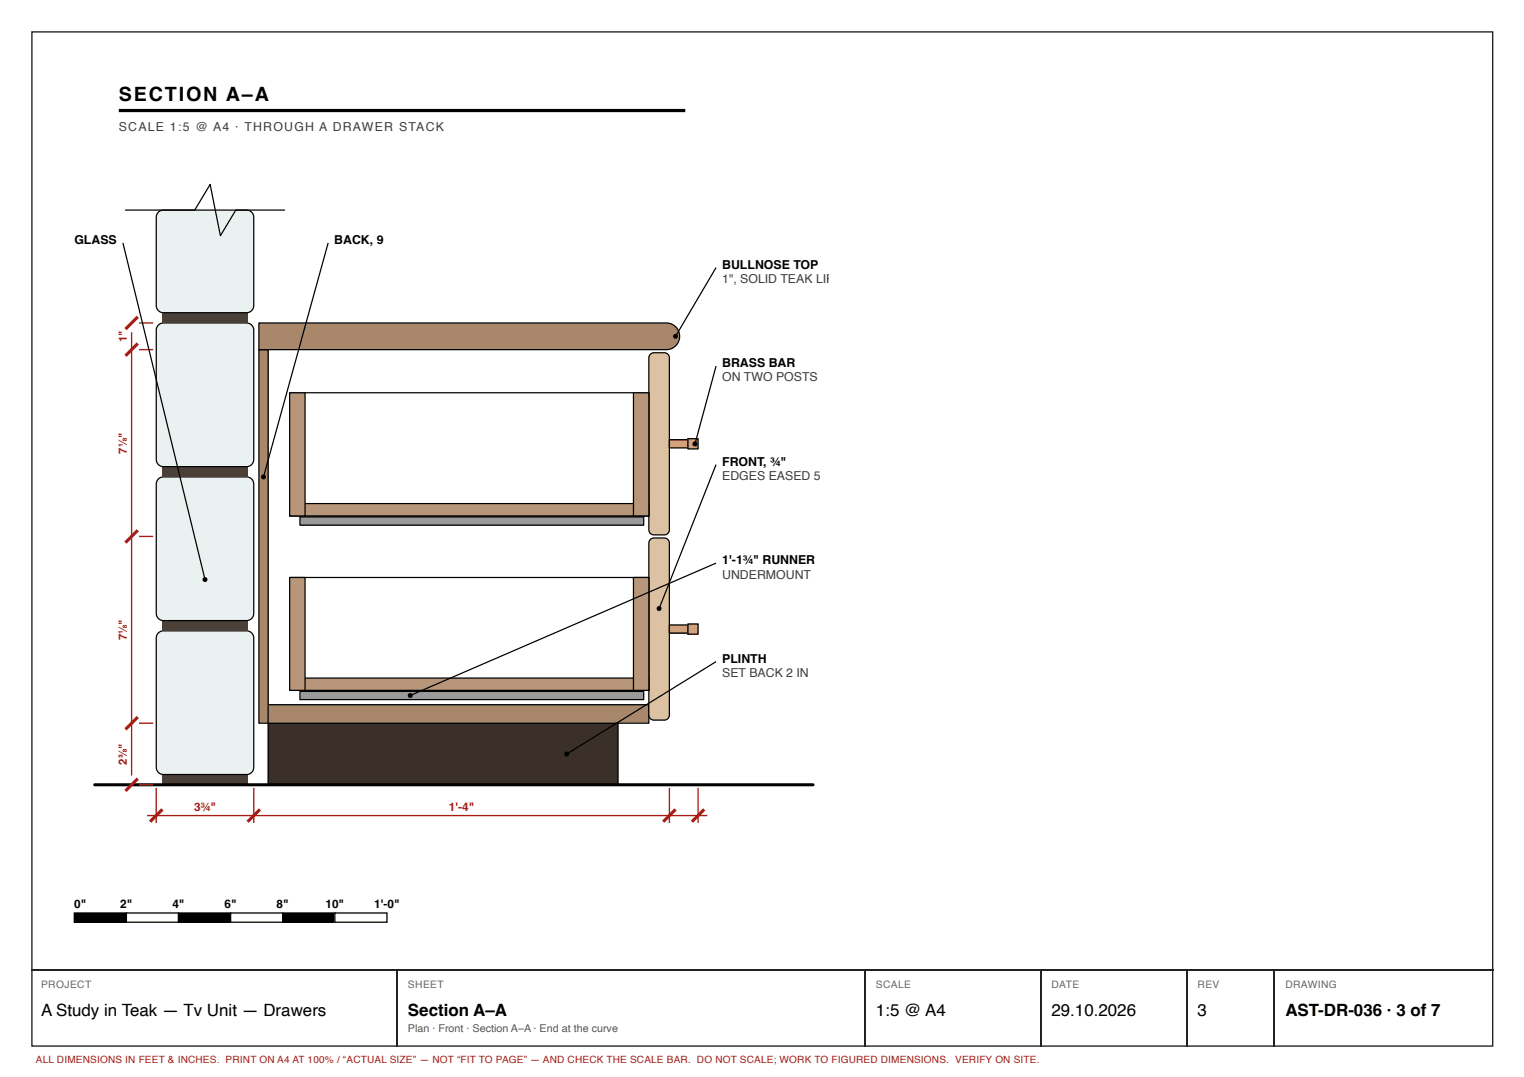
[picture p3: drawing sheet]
<svg xmlns="http://www.w3.org/2000/svg" width="297mm" height="210mm" viewBox="0 0 297 210" stroke-linecap="round" stroke-linejoin="round" font-family="sans-serif">
<path d="M6.2 6.2h284.7v197.7h-284.7z" fill="none" stroke="#222" stroke-width=".26"/>
<path d="M23.2 21.5h110.4" fill="none" stroke="#000" stroke-width=".63" stroke-linecap="butt"/>
<path d="M31.7 150.9h16.6v2h-16.6z" fill="#4a4038"/>
<path d="M30.9 123.4l.4-.4 .6-.1h16.2a1.4 1.4 0 0 1 1.4 1.4v25.2a1.4 1.4 0 0 1-1.4 1.4h-16.2a1.4 1.4 0 0 1-1.4-1.4v-25.2l.1-.5z" fill="#e9f1f1"/>
<path d="M30.9 123.4l.4-.4 .6-.1h16.2a1.4 1.4 0 0 1 1.4 1.4v25.2a1.4 1.4 0 0 1-1.4 1.4h-16.2a1.4 1.4 0 0 1-1.4-1.4v-25.2l.1-.5z" fill="none" stroke="#000" stroke-width=".24"/>
<path d="M31.7 120.9h16.6v2h-16.6z" fill="#4a4038"/>
<path d="M30.9 93.4l.4-.4 .6-.1h16.2a1.4 1.4 0 0 1 1.4 1.4v25.2a1.4 1.4 0 0 1-1.4 1.4h-16.2a1.4 1.4 0 0 1-1.4-1.4v-25.2l.1-.5z" fill="#e9f1f1"/>
<path d="M30.9 93.4l.4-.4 .6-.1h16.2a1.4 1.4 0 0 1 1.4 1.4v25.2a1.4 1.4 0 0 1-1.4 1.4h-16.2a1.4 1.4 0 0 1-1.4-1.4v-25.2l.1-.5z" fill="none" stroke="#000" stroke-width=".24"/>
<path d="M31.7 90.9h16.6v2h-16.6z" fill="#4a4038"/>
<path d="M30.9 63.4l.4-.4 .6-.1h16.2a1.4 1.4 0 0 1 1.4 1.4v25.2a1.4 1.4 0 0 1-1.4 1.4h-16.2a1.4 1.4 0 0 1-1.4-1.4v-25.2l.1-.5z" fill="#e9f1f1"/>
<path d="M30.9 63.4l.4-.4 .6-.1h16.2a1.4 1.4 0 0 1 1.4 1.4v25.2a1.4 1.4 0 0 1-1.4 1.4h-16.2a1.4 1.4 0 0 1-1.4-1.4v-25.2l.1-.5z" fill="none" stroke="#000" stroke-width=".24"/>
<path d="M31.7 60.9h16.6v2h-16.6z" fill="#4a4038"/>
<path d="M30.9 41.4l.4-.4 .6-.1h16.2a1.4 1.4 0 0 1 1.4 1.4v17.2a1.4 1.4 0 0 1-1.4 1.4h-16.2a1.4 1.4 0 0 1-1.4-1.4v-17.2l.1-.5z" fill="#e9f1f1"/>
<path d="M24.5 40.9h13.5l3-5 2 10 3-5h9.5M30.9 41.4l.4-.4 .6-.1h16.2a1.4 1.4 0 0 1 1.4 1.4v17.2a1.4 1.4 0 0 1-1.4 1.4h-16.2a1.4 1.4 0 0 1-1.4-1.4v-17.2l.1-.5z" fill="none" stroke="#000" stroke-width=".24"/>
<path d="M52.3 140.9h68.2v12h-68.2z" fill="#3b3029"/>
<path d="M52.3 140.9h68.2v12h-68.2z" fill="none" stroke="#000" stroke-width=".24"/>
<path d="M52.3 137.3h74.2v3.6h-74.2z" fill="#a8876a"/>
<path d="M52.3 137.3h74.2v3.6h-74.2z" fill="none" stroke="#000" stroke-width=".24"/>
<path d="M50.5 68.1h1.8v72.8h-1.8z" fill="#a8876a"/>
<path d="M50.5 68.1h1.8v72.8h-1.8z" fill="none" stroke="#000" stroke-width=".24"/>
<path d="M50.5 62.9h79.4a2.6 2.6 0 0 1 2.6 2.6 2.6 2.6 0 0 1-2.6 2.6h-79.4z" fill="#a8876a"/>
<path d="M50.5 62.9h79.4a2.6 2.6 0 0 1 2.6 2.6 2.6 2.6 0 0 1-2.6 2.6h-79.4z" fill="none" stroke="#000" stroke-width=".24"/>
<path d="M126.7 105.1l.6-.2 2.2-.1a1 1 0 0 1 1 1v33.5a1 1 0 0 1-1 1h-2a1 1 0 0 1-1-1v-33.5z" fill="#dcc2a2"/>
<path d="M126.7 105.1l.6-.2 2.2-.1a1 1 0 0 1 1 1v33.5a1 1 0 0 1-1 1h-2a1 1 0 0 1-1-1v-33.5z" fill="none" stroke="#000" stroke-width=".24"/>
<path d="M56.5 112.5h70v22h-70z" fill="#fff"/>
<path d="M56.5 112.5h70v22h-70z" fill="none" stroke="#000" stroke-width=".24"/>
<path d="M56.5 132.1h70v2.4h-70z" fill="#b8967a"/>
<path d="M56.5 132.1h70v2.4h-70z" fill="none" stroke="#000" stroke-width=".24"/>
<path d="M56.5 112.5h3v22h-3z" fill="#b8967a"/>
<path d="M56.5 112.5h3v22h-3z" fill="none" stroke="#000" stroke-width=".24"/>
<path d="M123.5 112.5h3v22h-3z" fill="#b8967a"/>
<path d="M123.5 112.5h3v22h-3z" fill="none" stroke="#000" stroke-width=".24"/>
<path d="M58.5 134.7h67v1.6h-67z" fill="#9a9a9a"/>
<path d="M58.5 134.7h67v1.6h-67z" fill="none" stroke="#000" stroke-width=".24"/>
<path d="M130.5 121.8h3.6v1.6h-3.6z" fill="#c9a24a"/>
<path d="M130.5 121.8h3.6v1.6h-3.6z" fill="none" stroke="#000" stroke-width=".24"/>
<path d="M134.1 121.6h2v2h-2z" fill="#c9a24a"/>
<path d="M134.1 121.6h2v2h-2z" fill="none" stroke="#000" stroke-width=".24"/>
<path d="M126.7 69l.6-.2 2.2-.1a1 1 0 0 1 1 1v33.5a1 1 0 0 1-1 1h-2a1 1 0 0 1-1-1v-33.5z" fill="#dcc2a2"/>
<path d="M126.7 69l.6-.2 2.2-.1a1 1 0 0 1 1 1v33.5a1 1 0 0 1-1 1h-2a1 1 0 0 1-1-1v-33.5z" fill="none" stroke="#000" stroke-width=".24"/>
<path d="M56.5 76.5h70v24h-70z" fill="#fff"/>
<path d="M56.5 76.5h70v24h-70z" fill="none" stroke="#000" stroke-width=".24"/>
<path d="M56.5 98.1h70v2.4h-70z" fill="#b8967a"/>
<path d="M56.5 98.1h70v2.4h-70z" fill="none" stroke="#000" stroke-width=".24"/>
<path d="M56.5 76.5h3v24h-3z" fill="#b8967a"/>
<path d="M56.5 76.5h3v24h-3z" fill="none" stroke="#000" stroke-width=".24"/>
<path d="M123.5 76.5h3v24h-3z" fill="#b8967a"/>
<path d="M123.5 76.5h3v24h-3z" fill="none" stroke="#000" stroke-width=".24"/>
<path d="M58.5 100.7h67v1.6h-67z" fill="#9a9a9a"/>
<path d="M58.5 100.7h67v1.6h-67z" fill="none" stroke="#000" stroke-width=".24"/>
<path d="M130.5 85.7h3.6v1.6h-3.6z" fill="#c9a24a"/>
<path d="M130.5 85.7h3.6v1.6h-3.6z" fill="none" stroke="#000" stroke-width=".24"/>
<path d="M134.1 85.5h2v2h-2z" fill="#c9a24a"/>
<path d="M24 47.3l16 65.6M64 47.3l-12.6 45.6M139.6 52.1l-7.9 13.4M139.6 71.3l-4.2 15.2M134.1 85.5h2v2h-2zM139.6 90.5l-11.1 28.1M139.6 109.7l-59.7 25.8M139.6 128.9l-29.1 18" fill="none" stroke="#000" stroke-width=".24"/>
<path d="M18.5 152.9h140" fill="none" stroke="#000" stroke-width=".59"/>
<path d="M25.6 64.7v86.4M27.1 68.1h2.7M27.1 62.9h2.7M27.1 104.5h2.7M27.1 152.9h2.7M27.1 140.9h2.7M28.6 158.9h109.2M30.4 153.5v6.9M49.5 153.5v6.9M130.5 153.5v6.9M136 153.5v6.9" fill="none" stroke="#a51d17" stroke-width=".27"/>
<path d="M26.8 66.9l-2.4 2.4M26.8 61.7l-2.4 2.4M26.8 103.3l-2.4 2.4M26.8 139.7l-2.4 2.4M26.8 151.7l-2.4 2.4M31.6 157.7l-2.4 2.4M50.7 157.7l-2.4 2.4M131.7 157.7l-2.4 2.4M137.2 157.7l-2.4 2.4" fill="none" stroke="#a51d17" stroke-width=".61" stroke-linecap="butt"/>
<g fill="#000">
<path d="M14.5 177.9h10.1v1.8h-10.1z"/>
<circle cx="131.7" cy="65.5" r=".48"/>
<circle cx="51.4" cy="92.9" r=".48"/>
<circle cx="135.4" cy="86.5" r=".48"/>
<circle cx="40" cy="112.9" r=".48"/>
<circle cx="128.5" cy="118.6" r=".48"/>
<circle cx="79.9" cy="135.5" r=".48"/>
<circle cx="110.5" cy="146.9" r=".48"/>
</g>
<path d="M14.5 177.9h10.1v1.8h-10.1z" fill="none" stroke="#000" stroke-width=".25"/>
<path d="M24.6 177.9h10.2v1.8h-10.2z" fill="#fff"/>
<path d="M24.6 177.9h10.2v1.8h-10.2zM34.8 177.9h10.1v1.8h-10.1z" fill="none" stroke="#000" stroke-width=".25"/>
<path d="M34.8 177.9h10.1v1.8h-10.1z" fill="#000"/>
<path d="M44.9 177.9h10.2v1.8h-10.2z" fill="#fff"/>
<path d="M44.9 177.9h10.2v1.8h-10.2zM55.1 177.9h10.2v1.8h-10.2z" fill="none" stroke="#000" stroke-width=".25"/>
<path d="M55.1 177.9h10.2v1.8h-10.2z" fill="#000"/>
<path d="M65.3 177.9h10.1v1.8h-10.1z" fill="#fff"/>
<path d="M65.3 177.9h10.1v1.8h-10.1z" fill="none" stroke="#000" stroke-width=".25"/>
<path d="M6.1 189h284.9M77.4 189.2v14.8M168.7 189.2v14.8M202.8 189.2v14.8M231.4 189.2v14.8M248.3 189.2v14.8" fill="none" stroke="#222" stroke-width=".26"/>
<text font-size="3.8" x="23.2" y="19.7">SECTION A–A</text>
<g font-size="3.3">
<text x="8" y="197.9">A Study in Teak — Tv Unit — Drawers</text>
<text x="79.5" y="197.9">Section A–A</text>
<text x="170.7" y="197.9">1:5 @ A4</text>
<text x="204.9" y="197.9">29.10.2026</text>
<text x="233.4" y="197.9">3</text>
<text x="250.5" y="197.9">AST-DR-036 · 3 of 7</text>
</g>
<g font-size="2.4" fill="#3d3d3d">
<text x="23.2" y="25.5">SCALE 1:5 @ A4 · THROUGH A DRAWER STACK</text>
<text x="140.7" y="55.1">1&quot;, SOLID TEAK LIP</text>
<text x="140.7" y="74.3">ON TWO POSTS</text>
<text x="140.7" y="93.5">EDGES EASED 5</text>
<text x="140.7" y="112.7">UNDERMOUNT</text>
<text x="140.7" y="131.9">SET BACK 2 IN</text>
</g>
<g font-size="2.4">
<text x="14.5" y="47.6">GLASS</text>
<text x="65.2" y="47.6">BACK, 9</text>
<text x="140.7" y="52.4">BULLNOSE TOP</text>
<text x="140.7" y="71.6">BRASS BAR</text>
<text x="140.7" y="90.8">FRONT, ¾&quot;</text>
<text x="140.7" y="110">1'-1¾&quot; RUNNER</text>
<text x="140.7" y="129.2">PLINTH</text>
</g>
<g font-size="2.3" fill="#a51d17">
<text x="37.8" y="158">3¾&quot;</text>
<text x="87.5" y="158">1'-4&quot;</text>
</g>
<g font-size="2.3">
<text x="14.5" y="176.9">0&quot;</text>
<text x="23.4" y="176.9">2&quot;</text>
<text x="33.6" y="176.9">4&quot;</text>
<text x="43.8" y="176.9">6&quot;</text>
<text x="53.9" y="176.9">8&quot;</text>
<text x="63.4" y="176.9">10&quot;</text>
<text x="72.9" y="176.9">1'-0&quot;</text>
</g>
<g font-size="2.2" fill="#a51d17">
<text x="24.7" y="66.7" transform="rotate(-90 24.7 66.7)">1&quot;</text>
<text x="24.7" y="88.4" transform="rotate(-90 24.7 88.4)">7⅛&quot;</text>
<text x="24.7" y="124.8" transform="rotate(-90 24.7 124.8)">7⅛&quot;</text>
<text x="24.7" y="149" transform="rotate(-90 24.7 149)">2⅜&quot;</text>
</g>
<text font-size="2.1" fill="#555" x="79.5" y="201.1">Plan · Front · Section A–A · End at the curve</text>
<g font-size="2" fill="#666">
<text x="8" y="192.6">PROJECT</text>
<text x="79.5" y="192.6">SHEET</text>
<text x="170.7" y="192.6">SCALE</text>
<text x="204.9" y="192.6">DATE</text>
<text x="233.4" y="192.6">REV</text>
<text x="250.5" y="192.6">DRAWING</text>
</g>
<text font-size="1.9" fill="#a51d17" x="7" y="207.2">ALL DIMENSIONS IN FEET &amp; INCHES. PRINT ON A4 AT 100% / “ACTUAL SIZE” — NOT “FIT TO PAGE” — AND CHECK THE SCALE BAR. DO NOT SCALE; WORK TO FIGURED DIMENSIONS. VERIFY ON SITE.</text>
</svg>
